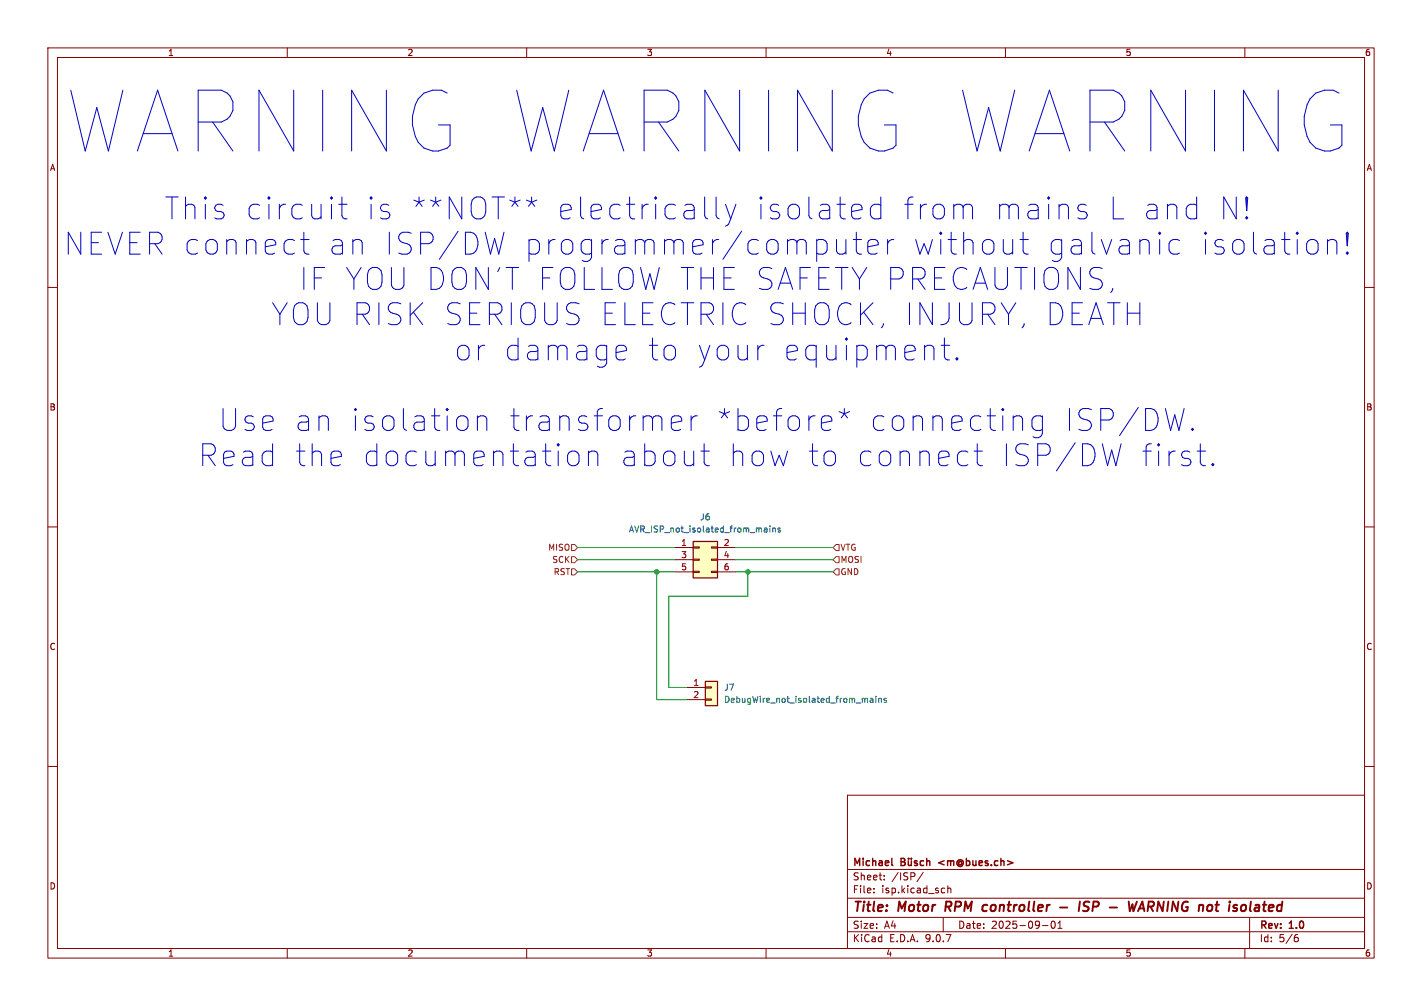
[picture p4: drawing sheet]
(kicad_sch
 (version 20250114)
 (generator "eeschema")
 (generator_version "9.0")
 (paper "A4")
 (title_block
  (title "Motor RPM controller - ISP - WARNING not isolated")
  (date "2025-09-01")
  (rev "1.0")
  (company "Michael Büsch <m@bues.ch>"))
 (lib_symbols
  (symbol "Connector_Generic:Conn_01x02"
   (pin_names
    (offset 1.016) (hide yes)) (exclude_from_sim no) (in_bom yes) (on_board yes)
   (property "Reference" "J" (at 0 2.54 0) (effects (font (size 1.27 1.27))))
   (property "Value" "Conn_01x02" (at 0 -5.08 0) (effects (font (size 1.27 1.27))))
   (property "Footprint" "" (at 0 0 0) (effects (font (size 1.27 1.27)) (hide yes)))
   (property "Datasheet" "~" (at 0 0 0) (effects (font (size 1.27 1.27)) (hide yes)))
   (property "Description" "Generic connector, single row, 01x02, script generated (kicad-library-utils/schlib/autogen/connector/)" (at 0 0 0) (effects (font (size 1.27 1.27)) (hide yes)))
   (symbol "Conn_01x02_1_1"
    (rectangle (start -1.27 1.27) (end 1.27 -3.81) (stroke (width 0.254) (type default)) (fill (type background)))
    (rectangle (start -1.27 0.127) (end 0 -0.127) (stroke (width 0.1524) (type default)) (fill (type none)))
    (rectangle (start -1.27 -2.413) (end 0 -2.667) (stroke (width 0.1524) (type default)) (fill (type none)))
    (pin passive line (at -5.08 0 0) (length 3.81) (name "Pin_1" (effects (font (size 1.27 1.27)))) (number "1" (effects (font (size 1.27 1.27)))))
    (pin passive line (at -5.08 -2.54 0) (length 3.81) (name "Pin_2" (effects (font (size 1.27 1.27)))) (number "2" (effects (font (size 1.27 1.27))))))
   (embedded_fonts no))
  (symbol "Connector_Generic:Conn_02x03_Odd_Even"
   (pin_names
    (offset 1.016) (hide yes)) (exclude_from_sim no) (in_bom yes) (on_board yes)
   (property "Reference" "J" (at 1.27 5.08 0) (effects (font (size 1.27 1.27))))
   (property "Value" "Conn_02x03_Odd_Even" (at 1.27 -5.08 0) (effects (font (size 1.27 1.27))))
   (property "Footprint" "" (at 0 0 0) (effects (font (size 1.27 1.27)) (hide yes)))
   (property "Datasheet" "~" (at 0 0 0) (effects (font (size 1.27 1.27)) (hide yes)))
   (property "Description" "Generic connector, double row, 02x03, odd/even pin numbering scheme (row 1 odd numbers, row 2 even numbers), script generated (kicad-library-utils/schlib/autogen/connector/)" (at 0 0 0) (effects (font (size 1.27 1.27)) (hide yes)))
   (symbol "Conn_02x03_Odd_Even_1_1"
    (rectangle (start -1.27 3.81) (end 3.81 -3.81) (stroke (width 0.254) (type default)) (fill (type background)))
    (rectangle (start -1.27 2.667) (end 0 2.413) (stroke (width 0.1524) (type default)) (fill (type none)))
    (rectangle (start -1.27 0.127) (end 0 -0.127) (stroke (width 0.1524) (type default)) (fill (type none)))
    (rectangle (start -1.27 -2.413) (end 0 -2.667) (stroke (width 0.1524) (type default)) (fill (type none)))
    (rectangle (start 3.81 2.667) (end 2.54 2.413) (stroke (width 0.1524) (type default)) (fill (type none)))
    (rectangle (start 3.81 0.127) (end 2.54 -0.127) (stroke (width 0.1524) (type default)) (fill (type none)))
    (rectangle (start 3.81 -2.413) (end 2.54 -2.667) (stroke (width 0.1524) (type default)) (fill (type none)))
    (pin passive line (at -5.08 2.54 0) (length 3.81) (name "Pin_1" (effects (font (size 1.27 1.27)))) (number "1" (effects (font (size 1.27 1.27)))))
    (pin passive line (at -5.08 0 0) (length 3.81) (name "Pin_3" (effects (font (size 1.27 1.27)))) (number "3" (effects (font (size 1.27 1.27)))))
    (pin passive line (at -5.08 -2.54 0) (length 3.81) (name "Pin_5" (effects (font (size 1.27 1.27)))) (number "5" (effects (font (size 1.27 1.27)))))
    (pin passive line (at 7.62 2.54 180) (length 3.81) (name "Pin_2" (effects (font (size 1.27 1.27)))) (number "2" (effects (font (size 1.27 1.27)))))
    (pin passive line (at 7.62 0 180) (length 3.81) (name "Pin_4" (effects (font (size 1.27 1.27)))) (number "4" (effects (font (size 1.27 1.27)))))
    (pin passive line (at 7.62 -2.54 180) (length 3.81) (name "Pin_6" (effects (font (size 1.27 1.27)))) (number "6" (effects (font (size 1.27 1.27))))))
   (embedded_fonts no)))
 (text "WARNING WARNING WARNING"
  (exclude_from_sim no)
  (at 147.828 25.908 0)
  (effects (font (size 12.7 12.7))))
 (text "This circuit is **NOT** electrically isolated from mains L and N!\nNEVER connect an ISP/DW programmer/computer without galvanic isolation!\nIF YOU DON'T FOLLOW THE SAFETY PRECAUTIONS,\nYOU RISK SERIOUS ELECTRIC SHOCK, INJURY, DEATH\nor damage to your equipment.\n\nUse an isolation transformer *before* connecting ISP/DW.\nRead the documentation about how to connect ISP/DW first."
  (exclude_from_sim no)
  (at 147.828 69.596 0)
  (effects (font (size 4.572 4.572))))
 (junction
  (at 156.21 119.38)
  (diameter 0)
  (color 0 0 0 0))
 (junction
  (at 137.16 119.38)
  (diameter 0)
  (color 0 0 0 0))
 (wire
  (pts (xy 153.67 119.38) (xy 156.21 119.38))
  (stroke (width 0) (type default)))
 (wire
  (pts (xy 156.21 119.38) (xy 173.99 119.38))
  (stroke (width 0) (type default)))
 (wire
  (pts (xy 120.65 119.38) (xy 137.16 119.38))
  (stroke (width 0) (type default)))
 (wire
  (pts (xy 137.16 119.38) (xy 140.97 119.38))
  (stroke (width 0) (type default)))
 (wire
  (pts (xy 156.21 119.38) (xy 156.21 124.46))
  (stroke (width 0) (type default)))
 (wire
  (pts (xy 137.16 119.38) (xy 137.16 146.05))
  (stroke (width 0) (type default)))
 (wire
  (pts (xy 139.7 124.46) (xy 139.7 143.51))
  (stroke (width 0) (type default)))
 (wire
  (pts (xy 156.21 124.46) (xy 139.7 124.46))
  (stroke (width 0) (type default)))
 (wire
  (pts (xy 139.7 143.51) (xy 143.51 143.51))
  (stroke (width 0) (type default)))
 (wire
  (pts (xy 143.51 146.05) (xy 137.16 146.05))
  (stroke (width 0) (type default)))
 (wire
  (pts (xy 120.65 114.3) (xy 140.97 114.3))
  (stroke (width 0) (type default)))
 (wire
  (pts (xy 153.67 114.3) (xy 173.99 114.3))
  (stroke (width 0) (type default)))
 (wire
  (pts (xy 153.67 116.84) (xy 173.99 116.84))
  (stroke (width 0) (type default)))
 (wire
  (pts (xy 120.65 116.84) (xy 140.97 116.84))
  (stroke (width 0) (type default)))
 (hierarchical_label "MISO"
  (shape input)
  (at 120.65 114.3 180)
  (effects (font (size 1.27 1.27)) (justify right)))
 (hierarchical_label "GND"
  (shape input)
  (at 173.99 119.38 0)
  (effects (font (size 1.27 1.27)) (justify left)))
 (hierarchical_label "SCK"
  (shape input)
  (at 120.65 116.84 180)
  (effects (font (size 1.27 1.27)) (justify right)))
 (hierarchical_label "VTG"
  (shape input)
  (at 173.99 114.3 0)
  (effects (font (size 1.27 1.27)) (justify left)))
 (hierarchical_label "MOSI"
  (shape input)
  (at 173.99 116.84 0)
  (effects (font (size 1.27 1.27)) (justify left)))
 (hierarchical_label "RST"
  (shape input)
  (at 120.65 119.38 180)
  (effects (font (size 1.27 1.27)) (justify right)))
 (symbol
  (lib_id "Connector_Generic:Conn_01x02")
  (at 148.59 143.51 0)
  (unit 1)
  (exclude_from_sim no)
  (in_bom yes)
  (on_board yes)
  (dnp no)
  (fields_autoplaced yes)
  (property "Reference" "J7" (at 151.13 143.5099 0) (effects (font (size 1.27 1.27)) (justify left)))
  (property "Value" "DebugWire_not_isolated_from_mains" (at 151.13 146.0499 0) (effects (font (size 1.27 1.27)) (justify left)))
  (property "Footprint" "" (at 148.59 143.51 0) (effects (font (size 1.27 1.27)) (hide yes)))
  (property "Datasheet" "~" (at 148.59 143.51 0) (effects (font (size 1.27 1.27)) (hide yes)))
  (property "Description" "Generic connector, single row, 01x02, script generated (kicad-library-utils/schlib/autogen/connector/)" (at 148.59 143.51 0) (effects (font (size 1.27 1.27)) (hide yes)))
  (pin "1")
  (pin "2"))
 (symbol
  (lib_id "Connector_Generic:Conn_02x03_Odd_Even")
  (at 146.05 116.84 0)
  (unit 1)
  (exclude_from_sim no)
  (in_bom yes)
  (on_board yes)
  (dnp no)
  (fields_autoplaced yes)
  (property "Reference" "J6" (at 147.32 107.95 0) (effects (font (size 1.27 1.27))))
  (property "Value" "AVR_ISP_not_isolated_from_mains" (at 147.32 110.49 0) (effects (font (size 1.27 1.27))))
  (property "Footprint" "" (at 146.05 116.84 0) (effects (font (size 1.27 1.27)) (hide yes)))
  (property "Datasheet" "~" (at 146.05 116.84 0) (effects (font (size 1.27 1.27)) (hide yes)))
  (property "Description" "Generic connector, double row, 02x03, odd/even pin numbering scheme (row 1 odd numbers, row 2 even numbers), script generated (kicad-library-utils/schlib/autogen/connector/)" (at 146.05 116.84 0) (effects (font (size 1.27 1.27)) (hide yes)))
  (pin "1")
  (pin "6")
  (pin "4")
  (pin "3")
  (pin "5")
  (pin "2")))
